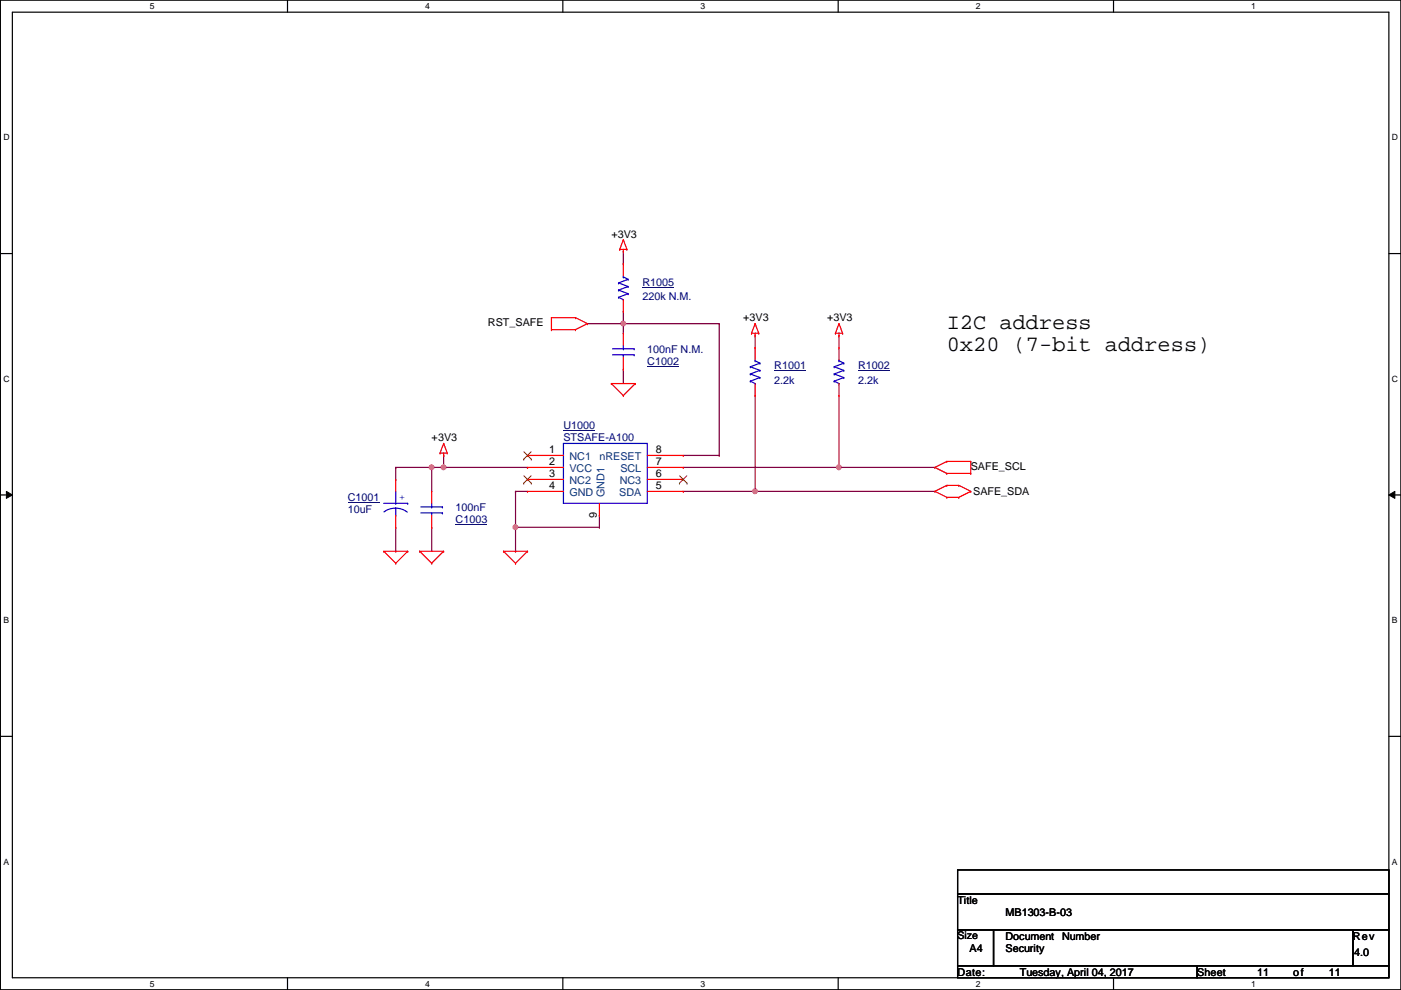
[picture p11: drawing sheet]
<svg xmlns="http://www.w3.org/2000/svg" width="297mm" height="210mm" viewBox="0 0 297 210" stroke-linecap="round" stroke-linejoin="round" font-family="sans-serif">
<path d="M.1 0h296.9v209.8h-296.9zM2.6 2.6h291.9v204.7h-291.9z" fill="none" stroke="#000" stroke-width=".25"/>
<g fill="#fff">
<path d="M31.8 .3h1v2h-1z"/>
<path d="M31.8 207.6h1v1.9h-1z"/>
</g>
<path d="M61 0v2.6M61 207.3v2.5" fill="none" stroke="#000" stroke-width=".25"/>
<g fill="#fff">
<path d="M90.1 .3h1v2h-1z"/>
<path d="M90.1 207.6h1v1.9h-1z"/>
</g>
<path d="M119.3 0v2.6M119.3 207.3v2.5" fill="none" stroke="#000" stroke-width=".25"/>
<g fill="#fff">
<path d="M148.5 .3h1v2h-1z"/>
<path d="M148.5 207.6h1v1.9h-1z"/>
</g>
<path d="M177.7 0v2.6M177.7 207.3v2.5" fill="none" stroke="#000" stroke-width=".25"/>
<g fill="#fff">
<path d="M206.9 .3h1v2h-1z"/>
<path d="M206.9 207.6h1v1.9h-1z"/>
</g>
<path d="M236.1 0v2.6M236.1 207.3v2.5" fill="none" stroke="#000" stroke-width=".25"/>
<g fill="#fff">
<path d="M265.3 .3h.9v2h-.9z"/>
<path d="M265.3 207.6h.9v1.9h-.9z"/>
<path d="M.7 28.2h1.3v1.9h-1.3z"/>
<path d="M295.1 28.2h1.3v1.9h-1.3z"/>
<path d="M.7 79.3h1.3v2h-1.3z"/>
<path d="M295.1 79.3h1.3v2h-1.3z"/>
</g>
<path d="M.1 53.8h2.5M294.5 53.8h2.5" fill="none" stroke="#000" stroke-width=".25"/>
<g fill="#fff">
<path d="M.7 130.5h1.2v2h-1.2z"/>
<path d="M295.1 130.5h1.2v2h-1.2z"/>
</g>
<path d="M.1 104.9h2.5M294.5 104.9h2.5" fill="none" stroke="#000" stroke-width=".25"/>
<path d="M1.4 104.2l1.2 .7-1.2 .8zM294.5 104.9l1.2-.7v1.5z" fill="#000"/>
<path d="M1.4 104.2l1.2 .7-1.2 .8zM294.5 104.9l1.2-.7v1.5z" fill="none" stroke="#000" stroke-width=".21"/>
<g fill="#fff">
<path d="M.7 181.7h1.2v2h-1.2z"/>
<path d="M295.1 181.7h1.2v2h-1.2z"/>
</g>
<path d="M.1 156.1h2.5M294.5 156.1h2.5" fill="none" stroke="#000" stroke-width=".25"/>
<path d="M144.9 104.2h15.2M160.1 104.2h.1" fill="none" stroke="#800040" stroke-width=".25"/>
<circle cx="160.1" cy="104.2" r=".49" fill="#f0f"/>
<circle cx="160.1" cy="104.2" r=".49" fill="none" stroke="#f0f" stroke-width=".25"/>
<path d="M144.9 99.1h33M177.9 99.1h.1" fill="none" stroke="#800040" stroke-width=".25"/>
<circle cx="177.9" cy="99.1" r=".49" fill="#f0f"/>
<circle cx="177.9" cy="99.1" r=".49" fill="none" stroke="#f0f" stroke-width=".25"/>
<g fill="none" stroke="#800040" stroke-width=".25">
<path d="M160.1 71.2h.1M160.1 71.2v2.5M177.9 71.2h.1M177.9 71.2v2.5M160.1 83.9h.1M160.1 83.9v20.3M177.9 99.1h.1M177.9 83.9v15.2M177.9 99.1h20.3M109.3 104.2h.1M109.3 111.8h.1M109.3 104.2h2.5"/>
<path d="M109.3 104.2v7.6M160.1 104.2h.1M160.1 104.2h38.1"/>
</g>
<circle cx="109.3" cy="111.8" r=".49" fill="#f0f"/>
<circle cx="109.3" cy="111.8" r=".49" fill="none" stroke="#f0f" stroke-width=".25"/>
<path d="M94.1 96.6h.1M94.1 96.6v2.5" fill="none" stroke="#800040" stroke-width=".25"/>
<circle cx="94" cy="99.1" r=".49" fill="#f0f"/>
<circle cx="94" cy="99.1" r=".49" fill="none" stroke="#f0f" stroke-width=".25"/>
<path d="M132.2 78.3h.1M132.2 68.6h.1M132.2 78.3v3M132.2 68.6h20.3M152.5 68.6h.1M152.5 68.6v28M91.5 99.1h.1M91.5 99.1v5.1M144.9 96.6h7.6M152.5 96.6h.1" fill="none" stroke="#800040" stroke-width=".25"/>
<circle cx="132.1" cy="68.6" r=".49" fill="#f0f"/>
<circle cx="132.1" cy="68.6" r=".49" fill="none" stroke="#f0f" stroke-width=".25"/>
<g fill="none" stroke="#800040" stroke-width=".25">
<path d="M132.2 55.9h.1M132.2 53.4v2.5M124.5 68.6h7.7M132.2 70.7h.1M132.2 68.6h.1M132.2 66.1v4.6M83.9 99.1h.1M83.9 99.1v2.5M83.9 99.1h27.9M94.1 99.1h.1M111.8 99.1h.1M91.5 111.8h.1"/>
<path d="M91.5 111.8v5.1M109.3 111.8h.1M109.3 116.9h.1M109.3 111.8h17.8M109.3 111.8v5.1M127.1 111.8h.1M127.1 109.3v2.5"/>
</g>
<circle cx="91.5" cy="99.1" r=".49" fill="#f0f"/>
<circle cx="91.5" cy="99.1" r=".49" fill="none" stroke="#f0f" stroke-width=".25"/>
<path d="M83.9 116.9h.1M83.9 111.8v5.1" fill="none" stroke="#800040" stroke-width=".25"/>
<g fill="none" stroke="#f00" stroke-width=".25">
<path d="M131.4 52.9h.1M131.4 52.9h1.5M132.2 53.4h.1M132.2 50.8h.1M132.2 55.9h.1M132.2 52.9v.5M132.2 55.9v2.6M132.2 50.8l-.8 2.1M132.2 50.8l.7 2.1M132.9 52.9h.1M116.9 69.9h.1M116.9 67.4h.1"/>
<path d="M116.9 67.4h5.1M116.9 69.9h5.1M116.9 67.4v2.5M122 67.4h.1M122 69.9h.1M122 67.4l2.5 1.2M124.5 68.6h.1M124.5 68.6l-2.5 1.3M132.2 78.3h.1M132.2 70.7h.1M132.2 66.1h.1M132.2 63.5v2.6"/>
<path d="M132.2 70.7v2.5M132.2 75.7v2.6M159.3 70.7h.1M159.3 70.7h1.6M160.1 71.2h.1M160.1 68.6h.1M160.1 73.7h.1M160.1 70.7v.5M160.1 73.7v2.5M160.1 68.6l-.8 2.1M160.1 68.6l.8 2.1M160.9 70.7h.1"/>
<path d="M177.1 70.7h.1M177.1 70.7h1.5M177.9 71.2h.1M177.9 68.6h.1M177.9 73.7h.1M177.9 70.7v.5M177.9 73.7v2.5M177.9 68.6l-.8 2.1M177.9 68.6l.7 2.1M178.6 70.7h.1M93.3 96.1h.1M93.3 96.1h1.5"/>
<path d="M94.1 96.6h.1M94.1 94h.1M94.1 96.1v.5M94.1 94l-.8 2.1M94.1 94l.7 2.1M94.8 96.1h.1M111.8 96.6h.1M111.8 99.1h.1M111.8 96.6h7.7M111.8 99.1h7.7M129.6 81.3h.1M129.6 81.3h5.1"/>
<path d="M129.6 81.3l2.6 2.6M132.2 83.9h.1M134.7 81.3h.1M134.7 81.3l-2.5 2.6M137.2 96.6h7.7M137.2 99.1h7.7M144.9 99.1h.1M144.9 96.6h.1M160.1 83.9h.1M160.1 81.3v2.6M177.9 83.9h.1M177.9 81.3v2.6"/>
<path d="M198.2 99.1h.1M198.2 99.1l2.5 1.3M200.7 97.8h.1M200.7 97.8l-2.5 1.3M200.7 97.8h5.1M205.8 97.8h.1M205.8 97.8v2.6M81.4 116.9h.1M81.4 116.9h5M81.4 116.9l2.5 2.5M83.9 119.4h.1M83.9 101.6h.1"/>
<path d="M83.9 111.8h.1M83.9 101.6v2.6M83.9 109.3v2.5M86.4 116.9h.1M86.4 116.9l-2.5 2.5M89 116.9h.1M89 116.9h5.1M89 116.9l2.5 2.5M91.5 119.4h.1M91.5 111.8h.1M91.5 104.2h.1M91.5 104.2v2.5"/>
<path d="M91.5 109.3v2.5M94.1 116.9h.1M94.1 116.9l-2.6 2.5M106.8 116.9h.1M106.8 116.9h5M106.8 116.9l2.5 2.5M109.3 119.4h.1M111.8 116.9h.1M111.8 101.6h.1M111.8 104.2h.1M111.8 116.9l-2.5 2.5M111.8 101.6h7.7"/>
<path d="M111.8 104.2h7.7M127.1 109.3h.1M127.1 106.7v2.6M137.2 101.6h7.7M137.2 104.2h7.7M144.9 104.2h.1M144.9 101.6h.1M198.2 104.2h.1M198.2 104.2l2.5 1.3M200.7 102.9h.1M200.7 105.5h.1M200.7 100.4h.1"/>
<path d="M200.7 102.9l-2.5 1.3M200.7 102.9h2.6M200.7 105.5h2.6M200.7 100.4h5.1M203.3 102.9h.1M203.3 105.5h.1M203.3 102.9l2.5 1.3M205.8 104.2h.1M205.8 100.4h.1M205.8 104.2l-2.5 1.3"/>
</g>
<path d="M203 184.4h91.5v5.1h-91.5zM203 189.5h91.5v7.6h-91.5zM203 197.1h7.6v7.7h-7.6zM210.6 197.1h76.2v7.7h-76.2zM286.8 197.1h7.7v7.7h-7.7zM203 204.8h50.8v2.5h-50.8zM253.8 204.8h40.7v2.5h-40.7z" fill="none" stroke="#000" stroke-width=".25"/>
<g fill="none" stroke="#00f" stroke-width=".25">
<path d="M131.1 60h.1M131.1 60l2.1 .7M132.2 58.7h.1M132.2 58.5v.2M132.2 58.7l1 .5M133.2 59.2h.1M133.2 59.2l-2.1 .8M129.9 74h4.5M129.9 75.2h4.5M131.1 61.5h.1M131.1 63h.1M131.1 61.5l2.1 .8"/>
<path d="M131.1 63l1.1 .5M132.2 75.2h.1M132.2 74h.1M132.2 63.5h.1M132.2 73.2v.8M132.2 75.2v.5M133.2 60.7h.1M133.2 62.3h.1M133.2 60.7l-2.1 .8M133.2 62.3l-2.1 .7M134.4 74h.1M134.4 75.2h.1"/>
<path d="M159.1 77.8h.1M159.1 79.3h.1M159.1 77.8l2 .7M159.1 79.3l2 .8M160.1 76.5h.1M160.1 76.5l1 .5M160.1 76.2v.3M161.1 77h.1M161.1 78.5h.1M161.1 77l-2 .8M161.1 78.5l-2 .8M176.9 77.8h.1"/>
<path d="M176.9 79.3h.1M176.9 77.8l2 .7M176.9 79.3l2 .8M177.9 76.5h.1M177.9 76.5l1 .5M177.9 76.2v.3M178.9 77h.1M178.9 78.5h.1M178.9 77l-2 .8M178.9 78.5l-2 .8M119.5 94h17.7v12.7h-17.7zM159.1 80.8h.1"/>
<path d="M159.1 80.8l1 .5M160.1 81.3h.1M161.1 80.1h.1M161.1 80.1l-2 .7M176.9 80.8h.1M176.9 80.8l1 .5M177.9 81.3h.1M178.9 80.1h.1M178.9 80.1l-2 .7M81.4 106.7h5M83.9 109.3h.1M83.9 106.7h.1"/>
<path d="M83.9 107.7l1 .2 1.5 .7M83.9 107.7l-1.6 .3-.9 .5M83.9 104.2v2.5M83.9 107.7v1.6M86.4 106.7h.1M89.2 107.5h4.6M89.2 108.8h4.6M91.5 108.8h.1M91.5 107.5h.1M91.5 106.7v.8M91.5 108.8v.5M93.8 107.5h.1"/>
<path d="M93.8 108.8h.1"/>
</g>
<path d="M136.2 60.9h6.8M137.2 77.6h6.8M164.2 78.7h6.7M181.9 78.7h6.8M119.5 91.4h6.7M73.7 106.6h6.8M96.6 111.2h6.7" fill="none" stroke="#000080" stroke-width=".21"/>
<path d="M111 97.4h.1M111.1 95.8l1.5 1.6M112.6 95.8l-1.6 1.6M112.6 97.4h.1M111 102.4h.1M111.1 100.9l1.5 1.5M112.6 100.9l-1.6 1.5M112.6 102.4h.1M144.1 102.4h.1M144.1 100.9l1.6 1.5M145.6 100.9l-1.5 1.5M145.7 102.4h.1" fill="none" stroke="#804000" stroke-width=".21"/>
<circle cx="160.1" cy="104.2" r=".49" fill="#f0f"/>
<circle cx="160.1" cy="104.2" r=".49" fill="none" stroke="#f0f" stroke-width=".25"/>
<circle cx="177.9" cy="99.1" r=".49" fill="#f0f"/>
<circle cx="177.9" cy="99.1" r=".49" fill="none" stroke="#f0f" stroke-width=".25"/>
<circle cx="109.3" cy="111.8" r=".49" fill="#f0f"/>
<circle cx="109.3" cy="111.8" r=".49" fill="none" stroke="#f0f" stroke-width=".25"/>
<circle cx="94" cy="99.1" r=".49" fill="#f0f"/>
<circle cx="94" cy="99.1" r=".49" fill="none" stroke="#f0f" stroke-width=".25"/>
<circle cx="132.1" cy="68.6" r=".49" fill="#f0f"/>
<circle cx="132.1" cy="68.6" r=".49" fill="none" stroke="#f0f" stroke-width=".25"/>
<circle cx="91.5" cy="99.1" r=".49" fill="#f0f"/>
<circle cx="91.5" cy="99.1" r=".49" fill="none" stroke="#f0f" stroke-width=".25"/>
<g font-size="4.7">
<text x="200.7" y="69.8">I2C address</text>
<text x="200.7" y="74.4">0x20 (7-bit address)</text>
</g>
<g font-size="2.3">
<text x="129.6" y="50.4">+3V3</text>
<text x="103.5" y="69.2">RST_SAFE</text>
<text x="157.6" y="68.2">+3V3</text>
<text x="175.3" y="68.2">+3V3</text>
<text x="91.5" y="93.6">+3V3</text>
<text x="116.4" y="96">1</text>
<text x="116.4" y="98.6">2</text>
<text x="116.4" y="101.1">3</text>
<text x="139" y="101.1">6</text>
<text x="139" y="98.6">7</text>
<text x="139" y="96">8</text>
<text x="205.8" y="99.7">SAFE_SCL</text>
<text x="116.4" y="103.6">4</text>
<text x="139" y="103.6">5</text>
<text x="206.3" y="105">SAFE_SDA</text>
<text x="126.5" y="109.8" transform="rotate(-90 126.5 109.8)">9</text>
<text x="203" y="191.6">Title</text>
<text x="213.2" y="194.1">MB1303-B-03</text>
<text x="205.6" y="201.8">A4</text>
<text x="213.2" y="201.8">Security</text>
<text x="213.2" y="199.2">Document</text>
<text x="225.2" y="199.2">Number</text>
<text x="286.8" y="199.2">Rev</text>
<text x="287.1" y="202.8">4.0</text>
<text x="203" y="206.8">Date:</text>
<text x="216.2" y="206.8">Tuesday, April 04, 2017</text>
<text x="253.8" y="206.8">Sheet</text>
<text x="266.5" y="206.8">11</text>
<text x="274.1" y="206.8">of</text>
<text x="281.8" y="206.8">11</text>
</g>
<g font-size="2.3" fill="#000080">
<text x="136.2" y="60.5">R1005</text>
<text x="136.2" y="63.6">220k N.M.</text>
<text x="137.2" y="77.3">C1002</text>
<text x="137.2" y="74.8">100nF N.M.</text>
<text x="164.2" y="78.3">R1001</text>
<text x="164.2" y="81.4">2.2k</text>
<text x="181.9" y="78.3">R1002</text>
<text x="181.9" y="81.4">2.2k</text>
<text x="119.5" y="91">U1000</text>
<text x="119.5" y="93.6">STSAFE-A100</text>
<text x="73.7" y="106.3">C1001</text>
<text x="73.7" y="108.8">10uF</text>
<text x="96.6" y="110.8">C1003</text>
<text x="96.6" y="108.3">100nF</text>
</g>
<g font-size="2.3" fill="#004080">
<text x="120.7" y="97.6">NC1</text>
<text x="120.7" y="100.2">VCC</text>
<text x="127.1" y="97.6">nRESET</text>
<text x="131.5" y="100.2">SCL</text>
<text x="120.7" y="102.7">NC2</text>
<text x="120.7" y="105.2">GND</text>
<text x="128.1" y="105.5" transform="rotate(-90 128.1 105.5)">GND1</text>
<text x="131.3" y="105.2">SDA</text>
<text x="131.4" y="102.7">NC3</text>
</g>
<text font-size="2.2" x="203" y="199.2">Size</text>
<text font-size="2.1" fill="#00f" x="84.7" y="106.1">+</text>
<g font-size="1.8">
<text x="31.8" y="1.9">5</text>
<text x="90.1" y="1.9">4</text>
<text x="148.5" y="1.9">3</text>
<text x="206.9" y="1.9">2</text>
<text x="265.3" y="1.9">1</text>
<text x=".7" y="29.8">D</text>
<text x="295.1" y="29.8">D</text>
<text x=".7" y="80.9">C</text>
<text x="295.1" y="80.9">C</text>
<text x=".7" y="132.1">B</text>
<text x="295.1" y="132.1">B</text>
<text x=".7" y="183.3">A</text>
<text x="295.1" y="183.3">A</text>
<text x="31.8" y="209.2">5</text>
<text x="90.1" y="209.2">4</text>
<text x="148.5" y="209.2">3</text>
<text x="206.9" y="209.2">2</text>
<text x="265.3" y="209.2">1</text>
</g>
</svg>
